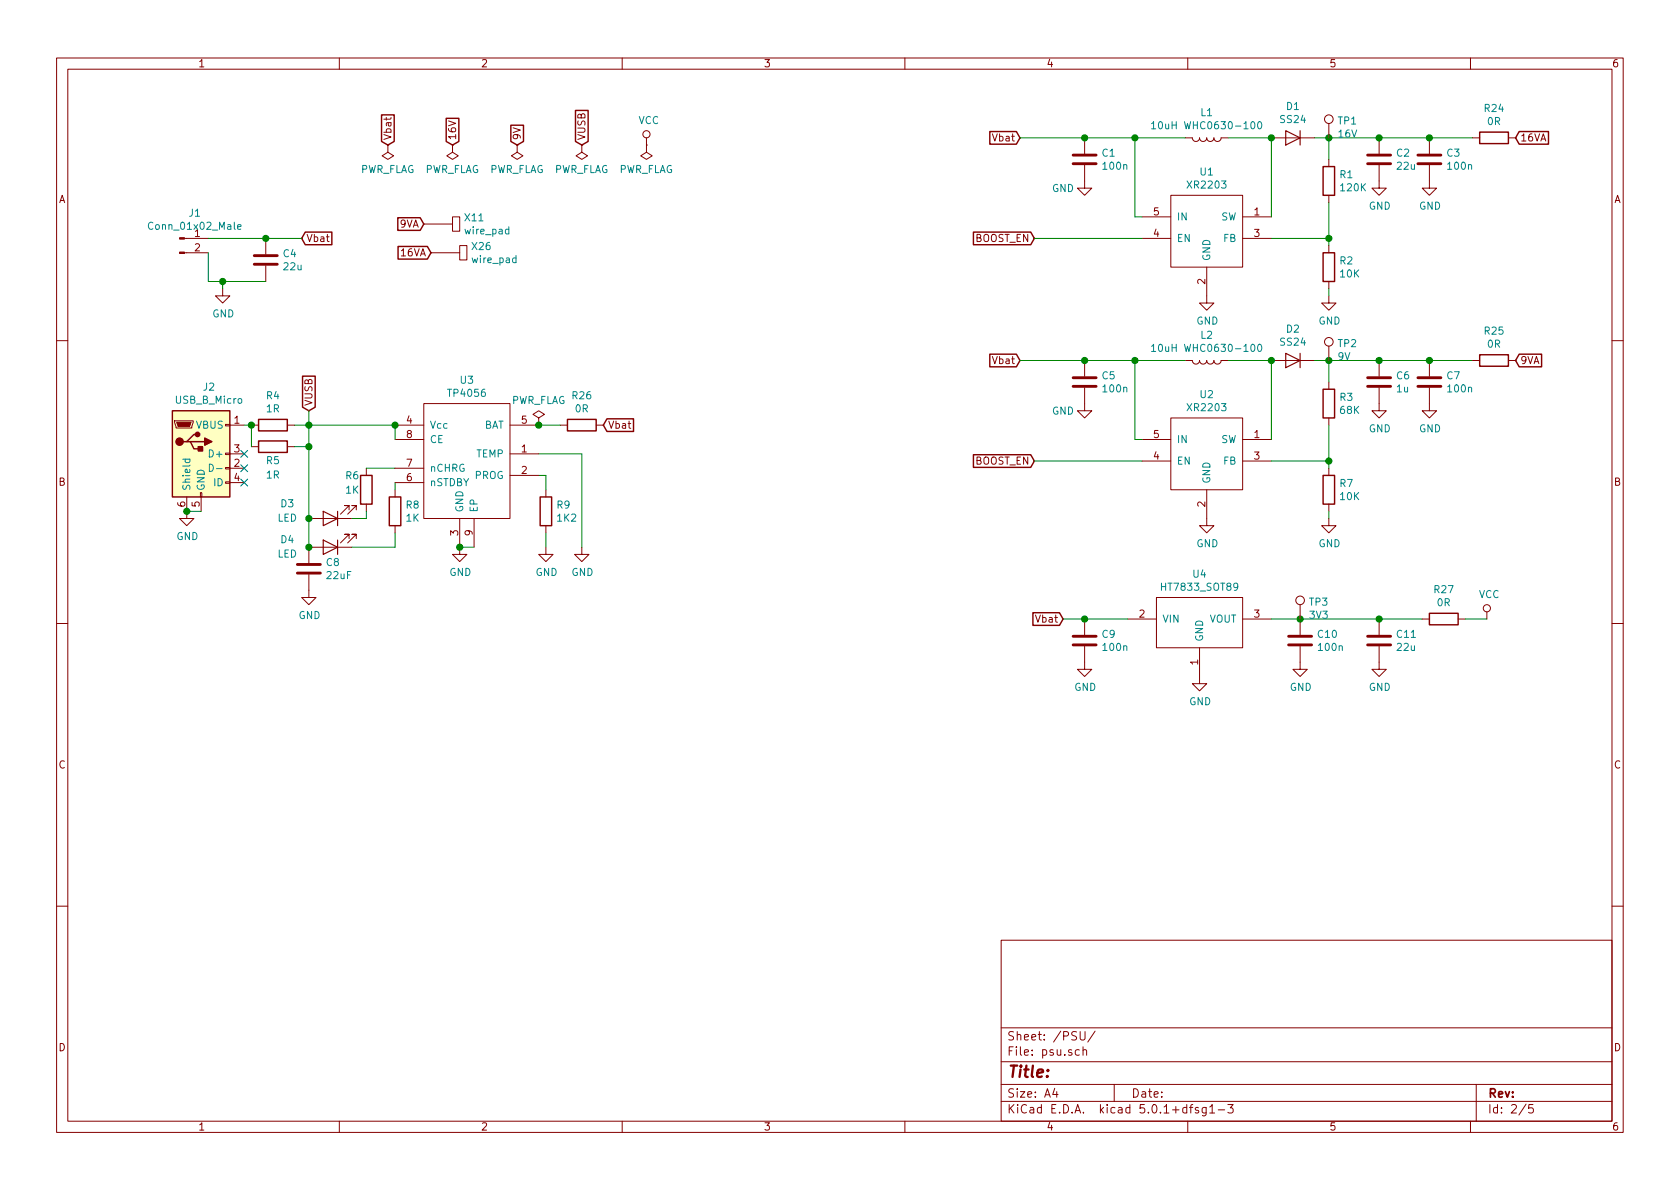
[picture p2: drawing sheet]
EESchema Schematic File Version 4
LIBS:magicbrush-cache
EELAYER 26 0
EELAYER END
$Descr A4 11693 8268
encoding utf-8
Sheet 2 5
Title ""
Date ""
Rev ""
Comp ""
Comment1 ""
Comment2 ""
Comment3 ""
Comment4 ""
$EndDescr
$Comp
L Connector:Conn_01x02_Male J1
U 1 1
P 1250 1650
F 0 "J1" H 1356 1828 50  0000 C CNN
F 1 "Conn_01x02_Male" H 1356 1737 50  0000 C CNN
F 2 "Connector_PinHeader_2.54mm:PinHeader_1x02_P2.54mm_Vertical" H 1250 1650 50  0001 C CNN
F 3 "~" H 1250 1650 50  0001 C CNN
	1    1250 1650
	1    0    0    -1  
$EndComp
$Comp
L power:GND #PWR0101
U 1 1
P 1550 2000
F 0 "#PWR0101" H 1550 1750 50  0001 C CNN
F 1 "GND" H 1555 1827 50  0000 C CNN
F 2 "" H 1550 2000 50  0001 C CNN
F 3 "" H 1550 2000 50  0001 C CNN
	1    1550 2000
	1    0    0    -1  
$EndComp
$Comp
L Device:C C4
U 1 1
P 1850 1800
F 0 "C4" H 1965 1846 50  0000 L CNN
F 1 "22u" H 1965 1755 50  0000 L CNN
F 2 "Capacitor_SMD:C_0805_2012Metric_Pad1.15x1.40mm_HandSolder" H 1888 1650 50  0001 C CNN
F 3 "~" H 1850 1800 50  0001 C CNN
	1    1850 1800
	1    0    0    -1  
$EndComp
Wire Wire Line
	1850 1950 1550 1950
Wire Wire Line
	1550 1950 1550 2000
Wire Wire Line
	1550 1950 1450 1950
Wire Wire Line
	1450 1950 1450 1750
Connection ~ 1550 1950
Wire Wire Line
	1450 1650 1850 1650
Text GLabel 2100 1650 2    50   Input ~ 0
Vbat
Wire Wire Line
	2100 1650 1850 1650
Connection ~ 1850 1650
Text GLabel 2700 1000 1    50   Input ~ 0
Vbat
$Comp
L power:PWR_FLAG #FLG0101
U 1 1
P 2700 1000
F 0 "#FLG0101" H 2700 1075 50  0001 C CNN
F 1 "PWR_FLAG" H 2700 1173 50  0000 C CNN
F 2 "" H 2700 1000 50  0001 C CNN
F 3 "~" H 2700 1000 50  0001 C CNN
	1    2700 1000
	-1   0    0    1   
$EndComp
$Comp
L Device:L L1
U 1 1
P 8400 950
F 0 "L1" V 8222 950 50  0000 C CNN
F 1 "10uH WHC0630-100" V 8313 950 50  0000 C CNN
F 2 "JeroensFootprints:IND_WHC0630" H 8400 950 50  0001 C CNN
F 3 "~" H 8400 950 50  0001 C CNN
	1    8400 950 
	0    1    1    0   
$EndComp
$Comp
L Device:C C1
U 1 1
P 7550 1100
F 0 "C1" H 7665 1146 50  0000 L CNN
F 1 "100n" H 7665 1055 50  0000 L CNN
F 2 "Capacitor_SMD:C_0603_1608Metric_Pad1.05x0.95mm_HandSolder" H 7588 950 50  0001 C CNN
F 3 "~" H 7550 1100 50  0001 C CNN
	1    7550 1100
	1    0    0    -1  
$EndComp
$Comp
L power:GND #PWR0102
U 1 1
P 7550 1250
F 0 "#PWR0102" H 7550 1000 50  0001 C CNN
F 1 "GND" H 7400 1200 50  0000 C CNN
F 2 "" H 7550 1250 50  0001 C CNN
F 3 "" H 7550 1250 50  0001 C CNN
	1    7550 1250
	1    0    0    -1  
$EndComp
Text GLabel 7100 950  0    50   Input ~ 0
Vbat
Wire Wire Line
	7550 950  7900 950 
Connection ~ 7550 950 
Connection ~ 7900 950 
Wire Wire Line
	7900 950  8250 950 
$Comp
L power:GND #PWR0103
U 1 1
P 8400 2050
F 0 "#PWR0103" H 8400 1800 50  0001 C CNN
F 1 "GND" H 8405 1877 50  0000 C CNN
F 2 "" H 8400 2050 50  0001 C CNN
F 3 "" H 8400 2050 50  0001 C CNN
	1    8400 2050
	1    0    0    -1  
$EndComp
Text GLabel 7200 1650 0    50   Input ~ 0
BOOST_EN
$Comp
L Device:D D1
U 1 1
P 9000 950
F 0 "D1" H 9000 734 50  0000 C CNN
F 1 "SS24" H 9000 825 50  0000 C CNN
F 2 "Diode_SMD:D_SMB_Handsoldering" H 9000 950 50  0001 C CNN
F 3 "~" H 9000 950 50  0001 C CNN
	1    9000 950 
	-1   0    0    1   
$EndComp
$Comp
L Device:R R1
U 1 1
P 9250 1250
F 0 "R1" H 9320 1296 50  0000 L CNN
F 1 "120K" H 9320 1205 50  0000 L CNN
F 2 "Resistor_SMD:R_0603_1608Metric" V 9180 1250 50  0001 C CNN
F 3 "~" H 9250 1250 50  0001 C CNN
	1    9250 1250
	1    0    0    -1  
$EndComp
$Comp
L Device:R R2
U 1 1
P 9250 1850
F 0 "R2" H 9320 1896 50  0000 L CNN
F 1 "10K" H 9320 1805 50  0000 L CNN
F 2 "Resistor_SMD:R_0603_1608Metric" V 9180 1850 50  0001 C CNN
F 3 "~" H 9250 1850 50  0001 C CNN
	1    9250 1850
	1    0    0    -1  
$EndComp
$Comp
L power:GND #PWR0104
U 1 1
P 9250 2050
F 0 "#PWR0104" H 9250 1800 50  0001 C CNN
F 1 "GND" H 9255 1877 50  0000 C CNN
F 2 "" H 9250 2050 50  0001 C CNN
F 3 "" H 9250 2050 50  0001 C CNN
	1    9250 2050
	1    0    0    -1  
$EndComp
Wire Wire Line
	9250 2000 9250 2050
Wire Wire Line
	9250 1100 9250 950 
Wire Wire Line
	9250 1400 9250 1650
$Comp
L Device:C C2
U 1 1
P 9600 1100
F 0 "C2" H 9715 1146 50  0000 L CNN
F 1 "22u" H 9715 1055 50  0000 L CNN
F 2 "Capacitor_SMD:C_0805_2012Metric_Pad1.15x1.40mm_HandSolder" H 9638 950 50  0001 C CNN
F 3 "~" H 9600 1100 50  0001 C CNN
	1    9600 1100
	1    0    0    -1  
$EndComp
$Comp
L Device:C C3
U 1 1
P 9950 1100
F 0 "C3" H 10065 1146 50  0000 L CNN
F 1 "100n" H 10065 1055 50  0000 L CNN
F 2 "Capacitor_SMD:C_0603_1608Metric_Pad1.05x0.95mm_HandSolder" H 9988 950 50  0001 C CNN
F 3 "~" H 9950 1100 50  0001 C CNN
	1    9950 1100
	1    0    0    -1  
$EndComp
$Comp
L power:GND #PWR0105
U 1 1
P 9600 1250
F 0 "#PWR0105" H 9600 1000 50  0001 C CNN
F 1 "GND" H 9605 1077 50  0000 C CNN
F 2 "" H 9600 1250 50  0001 C CNN
F 3 "" H 9600 1250 50  0001 C CNN
	1    9600 1250
	1    0    0    -1  
$EndComp
$Comp
L power:GND #PWR0106
U 1 1
P 9950 1250
F 0 "#PWR0106" H 9950 1000 50  0001 C CNN
F 1 "GND" H 9955 1077 50  0000 C CNN
F 2 "" H 9950 1250 50  0001 C CNN
F 3 "" H 9950 1250 50  0001 C CNN
	1    9950 1250
	1    0    0    -1  
$EndComp
Wire Wire Line
	9250 950  9600 950 
Wire Wire Line
	9600 950  9950 950 
Connection ~ 9600 950 
Wire Wire Line
	9950 950  10250 950 
Connection ~ 9950 950 
Text GLabel 10550 950  2    50   Input ~ 0
16VA
Wire Wire Line
	7100 950  7550 950 
$Comp
L jeroens_components:HT7833_SOT89 U4
U 1 1
P 8350 4300
F 0 "U4" H 8350 4615 50  0000 C CNN
F 1 "HT7833_SOT89" H 8350 4524 50  0000 C CNN
F 2 "Package_TO_SOT_SMD:SOT-89-3" H 8000 4400 50  0001 C CNN
F 3 "http://www.holtek.com.tw/documents/10179/82844a36-1633-498c-a6e3-4d99f2d0f6d7" H 8100 4500 50  0001 C CNN
	1    8350 4300
	1    0    0    -1  
$EndComp
$Comp
L Device:C C9
U 1 1
P 7550 4450
F 0 "C9" H 7665 4496 50  0000 L CNN
F 1 "100n" H 7665 4405 50  0000 L CNN
F 2 "Capacitor_SMD:C_0603_1608Metric_Pad1.05x0.95mm_HandSolder" H 7588 4300 50  0001 C CNN
F 3 "~" H 7550 4450 50  0001 C CNN
	1    7550 4450
	1    0    0    -1  
$EndComp
$Comp
L Device:C C10
U 1 1
P 9050 4450
F 0 "C10" H 9165 4496 50  0000 L CNN
F 1 "100n" H 9165 4405 50  0000 L CNN
F 2 "Capacitor_SMD:C_0603_1608Metric_Pad1.05x0.95mm_HandSolder" H 9088 4300 50  0001 C CNN
F 3 "~" H 9050 4450 50  0001 C CNN
	1    9050 4450
	1    0    0    -1  
$EndComp
$Comp
L Device:C C11
U 1 1
P 9600 4450
F 0 "C11" H 9715 4496 50  0000 L CNN
F 1 "22u" H 9715 4405 50  0000 L CNN
F 2 "Capacitor_SMD:C_0805_2012Metric_Pad1.15x1.40mm_HandSolder" H 9638 4300 50  0001 C CNN
F 3 "~" H 9600 4450 50  0001 C CNN
	1    9600 4450
	1    0    0    -1  
$EndComp
Text GLabel 7400 4300 0    50   Input ~ 0
Vbat
$Comp
L power:VCC #PWR0107
U 1 1
P 10350 4300
F 0 "#PWR0107" H 10350 4150 50  0001 C CNN
F 1 "VCC" H 10367 4473 50  0000 C CNN
F 2 "" H 10350 4300 50  0001 C CNN
F 3 "" H 10350 4300 50  0001 C CNN
	1    10350 4300
	1    0    0    -1  
$EndComp
Wire Wire Line
	7400 4300 7550 4300
Wire Wire Line
	7550 4300 7850 4300
Connection ~ 7550 4300
Wire Wire Line
	8850 4300 9050 4300
Wire Wire Line
	9050 4300 9600 4300
Connection ~ 9050 4300
Wire Wire Line
	9600 4300 9900 4300
Connection ~ 9600 4300
$Comp
L power:GND #PWR0108
U 1 1
P 7550 4600
F 0 "#PWR0108" H 7550 4350 50  0001 C CNN
F 1 "GND" H 7555 4427 50  0000 C CNN
F 2 "" H 7550 4600 50  0001 C CNN
F 3 "" H 7550 4600 50  0001 C CNN
	1    7550 4600
	1    0    0    -1  
$EndComp
$Comp
L power:GND #PWR0109
U 1 1
P 8350 4700
F 0 "#PWR0109" H 8350 4450 50  0001 C CNN
F 1 "GND" H 8355 4527 50  0000 C CNN
F 2 "" H 8350 4700 50  0001 C CNN
F 3 "" H 8350 4700 50  0001 C CNN
	1    8350 4700
	1    0    0    -1  
$EndComp
$Comp
L power:GND #PWR0110
U 1 1
P 9050 4600
F 0 "#PWR0110" H 9050 4350 50  0001 C CNN
F 1 "GND" H 9055 4427 50  0000 C CNN
F 2 "" H 9050 4600 50  0001 C CNN
F 3 "" H 9050 4600 50  0001 C CNN
	1    9050 4600
	1    0    0    -1  
$EndComp
$Comp
L power:GND #PWR0111
U 1 1
P 9600 4600
F 0 "#PWR0111" H 9600 4350 50  0001 C CNN
F 1 "GND" H 9605 4427 50  0000 C CNN
F 2 "" H 9600 4600 50  0001 C CNN
F 3 "" H 9600 4600 50  0001 C CNN
	1    9600 4600
	1    0    0    -1  
$EndComp
$Comp
L jeroens_components:XR2203 U1
U 1 1
P 8400 1550
F 0 "U1" H 8400 1915 50  0000 C CNN
F 1 "XR2203" H 8400 1824 50  0000 C CNN
F 2 "Package_TO_SOT_SMD:SOT-23-5" H 8600 600 50  0001 C CNN
F 3 "http://www.szxinna.com/pdf/201331180.PDF" H 8500 700 50  0001 C CNN
	1    8400 1550
	1    0    0    -1  
$EndComp
Wire Wire Line
	8550 950  8850 950 
Wire Wire Line
	9150 950  9250 950 
Connection ~ 9250 950 
Wire Wire Line
	7900 1500 7950 1500
Wire Wire Line
	7900 950  7900 1500
Wire Wire Line
	7200 1650 7950 1650
Wire Wire Line
	8850 1500 8850 950 
Connection ~ 8850 950 
Wire Wire Line
	8850 1650 9250 1650
Wire Wire Line
	9250 1650 9250 1700
Connection ~ 9250 1650
$Comp
L Device:L L2
U 1 1
P 8400 2500
F 0 "L2" V 8222 2500 50  0000 C CNN
F 1 "10uH WHC0630-100" V 8313 2500 50  0000 C CNN
F 2 "JeroensFootprints:IND_WHC0630" H 8400 2500 50  0001 C CNN
F 3 "~" H 8400 2500 50  0001 C CNN
	1    8400 2500
	0    1    1    0   
$EndComp
$Comp
L Device:C C5
U 1 1
P 7550 2650
F 0 "C5" H 7665 2696 50  0000 L CNN
F 1 "100n" H 7665 2605 50  0000 L CNN
F 2 "Capacitor_SMD:C_0603_1608Metric_Pad1.05x0.95mm_HandSolder" H 7588 2500 50  0001 C CNN
F 3 "~" H 7550 2650 50  0001 C CNN
	1    7550 2650
	1    0    0    -1  
$EndComp
$Comp
L power:GND #PWR0112
U 1 1
P 7550 2800
F 0 "#PWR0112" H 7550 2550 50  0001 C CNN
F 1 "GND" H 7400 2750 50  0000 C CNN
F 2 "" H 7550 2800 50  0001 C CNN
F 3 "" H 7550 2800 50  0001 C CNN
	1    7550 2800
	1    0    0    -1  
$EndComp
Text GLabel 7100 2500 0    50   Input ~ 0
Vbat
Wire Wire Line
	7550 2500 7900 2500
Connection ~ 7550 2500
Connection ~ 7900 2500
Wire Wire Line
	7900 2500 8250 2500
$Comp
L power:GND #PWR0113
U 1 1
P 8400 3600
F 0 "#PWR0113" H 8400 3350 50  0001 C CNN
F 1 "GND" H 8405 3427 50  0000 C CNN
F 2 "" H 8400 3600 50  0001 C CNN
F 3 "" H 8400 3600 50  0001 C CNN
	1    8400 3600
	1    0    0    -1  
$EndComp
Text GLabel 7200 3200 0    50   Input ~ 0
BOOST_EN
$Comp
L Device:D D2
U 1 1
P 9000 2500
F 0 "D2" H 9000 2284 50  0000 C CNN
F 1 "SS24" H 9000 2375 50  0000 C CNN
F 2 "Diode_SMD:D_SMB_Handsoldering" H 9000 2500 50  0001 C CNN
F 3 "~" H 9000 2500 50  0001 C CNN
	1    9000 2500
	-1   0    0    1   
$EndComp
$Comp
L Device:R R3
U 1 1
P 9250 2800
F 0 "R3" H 9320 2846 50  0000 L CNN
F 1 "68K" H 9320 2755 50  0000 L CNN
F 2 "Resistor_SMD:R_0603_1608Metric" V 9180 2800 50  0001 C CNN
F 3 "~" H 9250 2800 50  0001 C CNN
	1    9250 2800
	1    0    0    -1  
$EndComp
$Comp
L Device:R R7
U 1 1
P 9250 3400
F 0 "R7" H 9320 3446 50  0000 L CNN
F 1 "10K" H 9320 3355 50  0000 L CNN
F 2 "Resistor_SMD:R_0603_1608Metric" V 9180 3400 50  0001 C CNN
F 3 "~" H 9250 3400 50  0001 C CNN
	1    9250 3400
	1    0    0    -1  
$EndComp
$Comp
L power:GND #PWR0114
U 1 1
P 9250 3600
F 0 "#PWR0114" H 9250 3350 50  0001 C CNN
F 1 "GND" H 9255 3427 50  0000 C CNN
F 2 "" H 9250 3600 50  0001 C CNN
F 3 "" H 9250 3600 50  0001 C CNN
	1    9250 3600
	1    0    0    -1  
$EndComp
Wire Wire Line
	9250 3550 9250 3600
Wire Wire Line
	9250 2650 9250 2500
Wire Wire Line
	9250 2950 9250 3200
$Comp
L Device:C C6
U 1 1
P 9600 2650
F 0 "C6" H 9715 2696 50  0000 L CNN
F 1 "1u" H 9715 2605 50  0000 L CNN
F 2 "Capacitor_SMD:C_0603_1608Metric_Pad1.05x0.95mm_HandSolder" H 9638 2500 50  0001 C CNN
F 3 "~" H 9600 2650 50  0001 C CNN
	1    9600 2650
	1    0    0    -1  
$EndComp
$Comp
L Device:C C7
U 1 1
P 9950 2650
F 0 "C7" H 10065 2696 50  0000 L CNN
F 1 "100n" H 10065 2605 50  0000 L CNN
F 2 "Capacitor_SMD:C_0603_1608Metric_Pad1.05x0.95mm_HandSolder" H 9988 2500 50  0001 C CNN
F 3 "~" H 9950 2650 50  0001 C CNN
	1    9950 2650
	1    0    0    -1  
$EndComp
$Comp
L power:GND #PWR0115
U 1 1
P 9600 2800
F 0 "#PWR0115" H 9600 2550 50  0001 C CNN
F 1 "GND" H 9605 2627 50  0000 C CNN
F 2 "" H 9600 2800 50  0001 C CNN
F 3 "" H 9600 2800 50  0001 C CNN
	1    9600 2800
	1    0    0    -1  
$EndComp
$Comp
L power:GND #PWR0116
U 1 1
P 9950 2800
F 0 "#PWR0116" H 9950 2550 50  0001 C CNN
F 1 "GND" H 9955 2627 50  0000 C CNN
F 2 "" H 9950 2800 50  0001 C CNN
F 3 "" H 9950 2800 50  0001 C CNN
	1    9950 2800
	1    0    0    -1  
$EndComp
Wire Wire Line
	9250 2500 9600 2500
Wire Wire Line
	9600 2500 9950 2500
Connection ~ 9600 2500
Wire Wire Line
	9950 2500 10250 2500
Connection ~ 9950 2500
Text GLabel 10550 2500 2    50   Input ~ 0
9VA
Wire Wire Line
	7100 2500 7550 2500
$Comp
L jeroens_components:XR2203 U2
U 1 1
P 8400 3100
F 0 "U2" H 8400 3465 50  0000 C CNN
F 1 "XR2203" H 8400 3374 50  0000 C CNN
F 2 "Package_TO_SOT_SMD:SOT-23-5" H 8600 2150 50  0001 C CNN
F 3 "http://www.szxinna.com/pdf/201331180.PDF" H 8500 2250 50  0001 C CNN
	1    8400 3100
	1    0    0    -1  
$EndComp
Wire Wire Line
	8550 2500 8850 2500
Wire Wire Line
	9150 2500 9250 2500
Connection ~ 9250 2500
Wire Wire Line
	7900 3050 7950 3050
Wire Wire Line
	7900 2500 7900 3050
Wire Wire Line
	7200 3200 7950 3200
Wire Wire Line
	8850 3050 8850 2500
Connection ~ 8850 2500
Wire Wire Line
	8850 3200 9250 3200
Wire Wire Line
	9250 3200 9250 3250
Connection ~ 9250 3200
$Comp
L power:GND #PWR0117
U 1 1
P 3200 3800
F 0 "#PWR0117" H 3200 3550 50  0001 C CNN
F 1 "GND" H 3205 3627 50  0000 C CNN
F 2 "" H 3200 3800 50  0001 C CNN
F 3 "" H 3200 3800 50  0001 C CNN
	1    3200 3800
	1    0    0    -1  
$EndComp
Text GLabel 4200 2950 2    50   Input ~ 0
Vbat
$Comp
L power:GND #PWR0118
U 1 1
P 4050 3800
F 0 "#PWR0118" H 4050 3550 50  0001 C CNN
F 1 "GND" H 4055 3627 50  0000 C CNN
F 2 "" H 4050 3800 50  0001 C CNN
F 3 "" H 4050 3800 50  0001 C CNN
	1    4050 3800
	1    0    0    -1  
$EndComp
$Comp
L Device:R R9
U 1 1
P 3800 3550
F 0 "R9" H 3870 3596 50  0000 L CNN
F 1 "1K2" H 3870 3505 50  0000 L CNN
F 2 "Resistor_SMD:R_0603_1608Metric" V 3730 3550 50  0001 C CNN
F 3 "~" H 3800 3550 50  0001 C CNN
	1    3800 3550
	1    0    0    -1  
$EndComp
$Comp
L power:GND #PWR0119
U 1 1
P 3800 3800
F 0 "#PWR0119" H 3800 3550 50  0001 C CNN
F 1 "GND" H 3805 3627 50  0000 C CNN
F 2 "" H 3800 3800 50  0001 C CNN
F 3 "" H 3800 3800 50  0001 C CNN
	1    3800 3800
	1    0    0    -1  
$EndComp
Wire Wire Line
	3750 3300 3800 3300
Wire Wire Line
	3800 3300 3800 3400
Wire Wire Line
	3750 3150 4050 3150
Wire Wire Line
	4050 3150 4050 3800
$Comp
L Device:C C8
U 1 1
P 2150 3950
F 0 "C8" H 2265 3996 50  0000 L CNN
F 1 "22uF" H 2265 3905 50  0000 L CNN
F 2 "Capacitor_SMD:C_0805_2012Metric_Pad1.15x1.40mm_HandSolder" H 2188 3800 50  0001 C CNN
F 3 "~" H 2150 3950 50  0001 C CNN
	1    2150 3950
	1    0    0    -1  
$EndComp
$Comp
L Device:R R4
U 1 1
P 1900 2950
F 0 "R4" V 1693 2950 50  0000 C CNN
F 1 "1R" V 1784 2950 50  0000 C CNN
F 2 "Resistor_SMD:R_0603_1608Metric" V 1830 2950 50  0001 C CNN
F 3 "~" H 1900 2950 50  0001 C CNN
	1    1900 2950
	0    1    1    0   
$EndComp
$Comp
L Connector:USB_B_Micro J2
U 1 1
P 1400 3150
F 0 "J2" H 1455 3617 50  0000 C CNN
F 1 "USB_B_Micro" H 1455 3526 50  0000 C CNN
F 2 "JeroensFootprints:USB_Micro-B_0.8mm_taobao" H 1550 3100 50  0001 C CNN
F 3 "~" H 1550 3100 50  0001 C CNN
	1    1400 3150
	1    0    0    -1  
$EndComp
$Comp
L power:GND #PWR0120
U 1 1
P 1300 3550
F 0 "#PWR0120" H 1300 3300 50  0001 C CNN
F 1 "GND" H 1305 3377 50  0000 C CNN
F 2 "" H 1300 3550 50  0001 C CNN
F 3 "" H 1300 3550 50  0001 C CNN
	1    1300 3550
	1    0    0    -1  
$EndComp
Wire Wire Line
	1300 3550 1400 3550
Connection ~ 1300 3550
$Comp
L power:GND #PWR0121
U 1 1
P 2150 4100
F 0 "#PWR0121" H 2150 3850 50  0001 C CNN
F 1 "GND" H 2155 3927 50  0000 C CNN
F 2 "" H 2150 4100 50  0001 C CNN
F 3 "" H 2150 4100 50  0001 C CNN
	1    2150 4100
	1    0    0    -1  
$EndComp
$Comp
L Device:R R6
U 1 1
P 2550 3400
F 0 "R6" H 2400 3500 50  0000 L CNN
F 1 "1K" H 2400 3400 50  0000 L CNN
F 2 "Resistor_SMD:R_0603_1608Metric" V 2480 3400 50  0001 C CNN
F 3 "~" H 2550 3400 50  0001 C CNN
	1    2550 3400
	1    0    0    -1  
$EndComp
$Comp
L Device:R R8
U 1 1
P 2750 3550
F 0 "R8" H 2820 3596 50  0000 L CNN
F 1 "1K" H 2820 3505 50  0000 L CNN
F 2 "Resistor_SMD:R_0603_1608Metric" V 2680 3550 50  0001 C CNN
F 3 "~" H 2750 3550 50  0001 C CNN
	1    2750 3550
	1    0    0    -1  
$EndComp
$Comp
L Device:LED D3
U 1 1
P 2300 3600
F 0 "D3" H 2600 3500 50  0000 C CNN
F 1 "LED" H 2600 3600 50  0000 C CNN
F 2 "LED_SMD:LED_0603_1608Metric_Pad1.05x0.95mm_HandSolder" H 2300 3600 50  0001 C CNN
F 3 "~" H 2300 3600 50  0001 C CNN
	1    2300 3600
	-1   0    0    1   
$EndComp
$Comp
L Device:LED D4
U 1 1
P 2300 3800
F 0 "D4" H 2600 3750 50  0000 C CNN
F 1 "LED" H 2600 3850 50  0000 C CNN
F 2 "LED_SMD:LED_0603_1608Metric_Pad1.05x0.95mm_HandSolder" H 2300 3800 50  0001 C CNN
F 3 "~" H 2300 3800 50  0001 C CNN
	1    2300 3800
	-1   0    0    1   
$EndComp
Wire Wire Line
	2150 2950 2150 3100
Wire Wire Line
	2150 3600 2150 3800
Connection ~ 2150 3600
Wire Wire Line
	2450 3800 2750 3800
Wire Wire Line
	2750 3800 2750 3700
Wire Wire Line
	2750 3400 2750 3350
Wire Wire Line
	2750 3250 2550 3250
Wire Wire Line
	2550 3550 2550 3600
Wire Wire Line
	2550 3600 2450 3600
Connection ~ 2150 3800
Wire Wire Line
	1700 2950 1750 2950
Wire Wire Line
	2150 2950 2750 2950
Wire Wire Line
	2050 2950 2150 2950
Connection ~ 2150 2950
Wire Wire Line
	3800 3700 3800 3800
$Comp
L Device:R R5
U 1 1
P 1900 3100
F 0 "R5" V 1800 3100 50  0000 C CNN
F 1 "1R" V 1700 3100 50  0000 C CNN
F 2 "Resistor_SMD:R_0603_1608Metric" V 1830 3100 50  0001 C CNN
F 3 "~" H 1900 3100 50  0001 C CNN
	1    1900 3100
	0    -1   -1   0   
$EndComp
Wire Wire Line
	1750 2950 1750 3100
Connection ~ 1750 2950
Wire Wire Line
	2050 3100 2150 3100
Connection ~ 2150 3100
Wire Wire Line
	2150 3100 2150 3600
Text GLabel 3150 1000 1    50   Input ~ 0
16V
$Comp
L power:PWR_FLAG #FLG0102
U 1 1
P 3150 1000
F 0 "#FLG0102" H 3150 1075 50  0001 C CNN
F 1 "PWR_FLAG" H 3150 1173 50  0000 C CNN
F 2 "" H 3150 1000 50  0001 C CNN
F 3 "~" H 3150 1000 50  0001 C CNN
	1    3150 1000
	-1   0    0    1   
$EndComp
Text GLabel 3600 1000 1    50   Input ~ 0
9V
$Comp
L power:PWR_FLAG #FLG0103
U 1 1
P 3600 1000
F 0 "#FLG0103" H 3600 1075 50  0001 C CNN
F 1 "PWR_FLAG" H 3600 1173 50  0000 C CNN
F 2 "" H 3600 1000 50  0001 C CNN
F 3 "~" H 3600 1000 50  0001 C CNN
	1    3600 1000
	-1   0    0    1   
$EndComp
NoConn ~ 1700 3150
NoConn ~ 1700 3250
NoConn ~ 1700 3350
$Comp
L power:PWR_FLAG #FLG0104
U 1 1
P 4050 1000
F 0 "#FLG0104" H 4050 1075 50  0001 C CNN
F 1 "PWR_FLAG" H 4050 1173 50  0000 C CNN
F 2 "" H 4050 1000 50  0001 C CNN
F 3 "~" H 4050 1000 50  0001 C CNN
	1    4050 1000
	-1   0    0    1   
$EndComp
Text GLabel 4050 1000 1    50   Input ~ 0
VUSB
Text GLabel 2150 2850 1    50   Input ~ 0
VUSB
Wire Wire Line
	2150 2850 2150 2950
$Comp
L jeroens_components:TP4056 U3
U 1 1
P 3250 3200
F 0 "U3" H 3250 3765 50  0000 C CNN
F 1 "TP4056" H 3250 3674 50  0000 C CNN
F 2 "Package_SO:SOIC-8-1EP_3.9x4.9mm_P1.27mm_EP2.35x2.35mm" H 3450 2200 50  0001 C CNN
F 3 "https://dlnmh9ip6v2uc.cloudfront.net/datasheets/Prototyping/TP4056.pdf" H 3400 2300 50  0001 C CNN
	1    3250 3200
	1    0    0    -1  
$EndComp
Wire Wire Line
	2750 2950 2750 3050
Connection ~ 2750 2950
Wire Wire Line
	3200 3800 3300 3800
Connection ~ 3200 3800
$Comp
L Connector:TestPoint TP1
U 1 1
P 9250 950
F 0 "TP1" H 9308 1070 50  0000 L CNN
F 1 "16V" H 9308 979 50  0000 L CNN
F 2 "TestPoint:TestPoint_Pad_D1.5mm" H 9450 950 50  0001 C CNN
F 3 "~" H 9450 950 50  0001 C CNN
	1    9250 950 
	1    0    0    -1  
$EndComp
$Comp
L Connector:TestPoint TP2
U 1 1
P 9250 2500
F 0 "TP2" H 9308 2620 50  0000 L CNN
F 1 "9V" H 9308 2529 50  0000 L CNN
F 2 "TestPoint:TestPoint_Pad_D1.5mm" H 9450 2500 50  0001 C CNN
F 3 "~" H 9450 2500 50  0001 C CNN
	1    9250 2500
	1    0    0    -1  
$EndComp
$Comp
L Connector:TestPoint TP3
U 1 1
P 9050 4300
F 0 "TP3" H 9108 4420 50  0000 L CNN
F 1 "3V3" H 9108 4329 50  0000 L CNN
F 2 "TestPoint:TestPoint_Pad_D1.5mm" H 9250 4300 50  0001 C CNN
F 3 "~" H 9250 4300 50  0001 C CNN
	1    9050 4300
	1    0    0    -1  
$EndComp
$Comp
L Device:R R24
U 1 1
P 10400 950
F 0 "R24" V 10193 950 50  0000 C CNN
F 1 "0R" V 10284 950 50  0000 C CNN
F 2 "Resistor_SMD:R_0603_1608Metric_Pad1.05x0.95mm_HandSolder" V 10330 950 50  0001 C CNN
F 3 "~" H 10400 950 50  0001 C CNN
	1    10400 950 
	0    1    1    0   
$EndComp
$Comp
L Device:R R25
U 1 1
P 10400 2500
F 0 "R25" V 10193 2500 50  0000 C CNN
F 1 "0R" V 10284 2500 50  0000 C CNN
F 2 "Resistor_SMD:R_0603_1608Metric_Pad1.05x0.95mm_HandSolder" V 10330 2500 50  0001 C CNN
F 3 "~" H 10400 2500 50  0001 C CNN
	1    10400 2500
	0    1    1    0   
$EndComp
$Comp
L Device:R R27
U 1 1
P 10050 4300
F 0 "R27" V 9843 4300 50  0000 C CNN
F 1 "0R" V 9934 4300 50  0000 C CNN
F 2 "Resistor_SMD:R_0603_1608Metric_Pad1.05x0.95mm_HandSolder" V 9980 4300 50  0001 C CNN
F 3 "~" H 10050 4300 50  0001 C CNN
	1    10050 4300
	0    1    1    0   
$EndComp
$Comp
L Device:R R26
U 1 1
P 4050 2950
F 0 "R26" V 3843 2950 50  0000 C CNN
F 1 "0R" V 3934 2950 50  0000 C CNN
F 2 "Resistor_SMD:R_0603_1608Metric_Pad1.05x0.95mm_HandSolder" V 3980 2950 50  0001 C CNN
F 3 "~" H 4050 2950 50  0001 C CNN
	1    4050 2950
	0    1    1    0   
$EndComp
Wire Wire Line
	3750 2950 3900 2950
Wire Wire Line
	10200 4300 10350 4300
$Comp
L power:PWR_FLAG #FLG0106
U 1 1
P 4500 1000
F 0 "#FLG0106" H 4500 1075 50  0001 C CNN
F 1 "PWR_FLAG" H 4500 1173 50  0000 C CNN
F 2 "" H 4500 1000 50  0001 C CNN
F 3 "~" H 4500 1000 50  0001 C CNN
	1    4500 1000
	-1   0    0    1   
$EndComp
$Comp
L power:VCC #PWR0170
U 1 1
P 4500 1000
F 0 "#PWR0170" H 4500 850 50  0001 C CNN
F 1 "VCC" H 4517 1173 50  0000 C CNN
F 2 "" H 4500 1000 50  0001 C CNN
F 3 "" H 4500 1000 50  0001 C CNN
	1    4500 1000
	1    0    0    -1  
$EndComp
$Comp
L power:PWR_FLAG #FLG0107
U 1 1
P 3750 2950
F 0 "#FLG0107" H 3750 3025 50  0001 C CNN
F 1 "PWR_FLAG" H 3750 3124 50  0000 C CNN
F 2 "" H 3750 2950 50  0001 C CNN
F 3 "~" H 3750 2950 50  0001 C CNN
	1    3750 2950
	1    0    0    -1  
$EndComp
Connection ~ 3750 2950
Text GLabel 2950 1550 0    50   Input ~ 0
9VA
Text GLabel 3000 1750 0    50   Input ~ 0
16VA
$Comp
L jeroens_components:wire_pad X?
U 1 1
P 2950 1550
AR Path="/5BC75E0E/5BDD0439" Ref="X?"  Part="1" 
AR Path="/5BB99F63/5BDD0439" Ref="X11"  Part="1" 
F 0 "X11" V 2904 1827 50  0000 L CNN
F 1 "wire_pad" V 2995 1827 50  0000 L CNN
F 2 "JeroensFootprints:wire_pad_1mm" H 2950 1550 50  0001 C CNN
F 3 "" H 2950 1550 50  0001 C CNN
	1    2950 1550
	0    1    1    0   
$EndComp
$Comp
L jeroens_components:wire_pad X?
U 1 1
P 3000 1750
AR Path="/5BC75E0E/5BDD0440" Ref="X?"  Part="1" 
AR Path="/5BB99F63/5BDD0440" Ref="X26"  Part="1" 
F 0 "X26" V 2954 2027 50  0000 L CNN
F 1 "wire_pad" V 3045 2027 50  0000 L CNN
F 2 "JeroensFootprints:wire_pad_1mm" H 3000 1750 50  0001 C CNN
F 3 "" H 3000 1750 50  0001 C CNN
	1    3000 1750
	0    1    1    0   
$EndComp
$EndSCHEMATC
